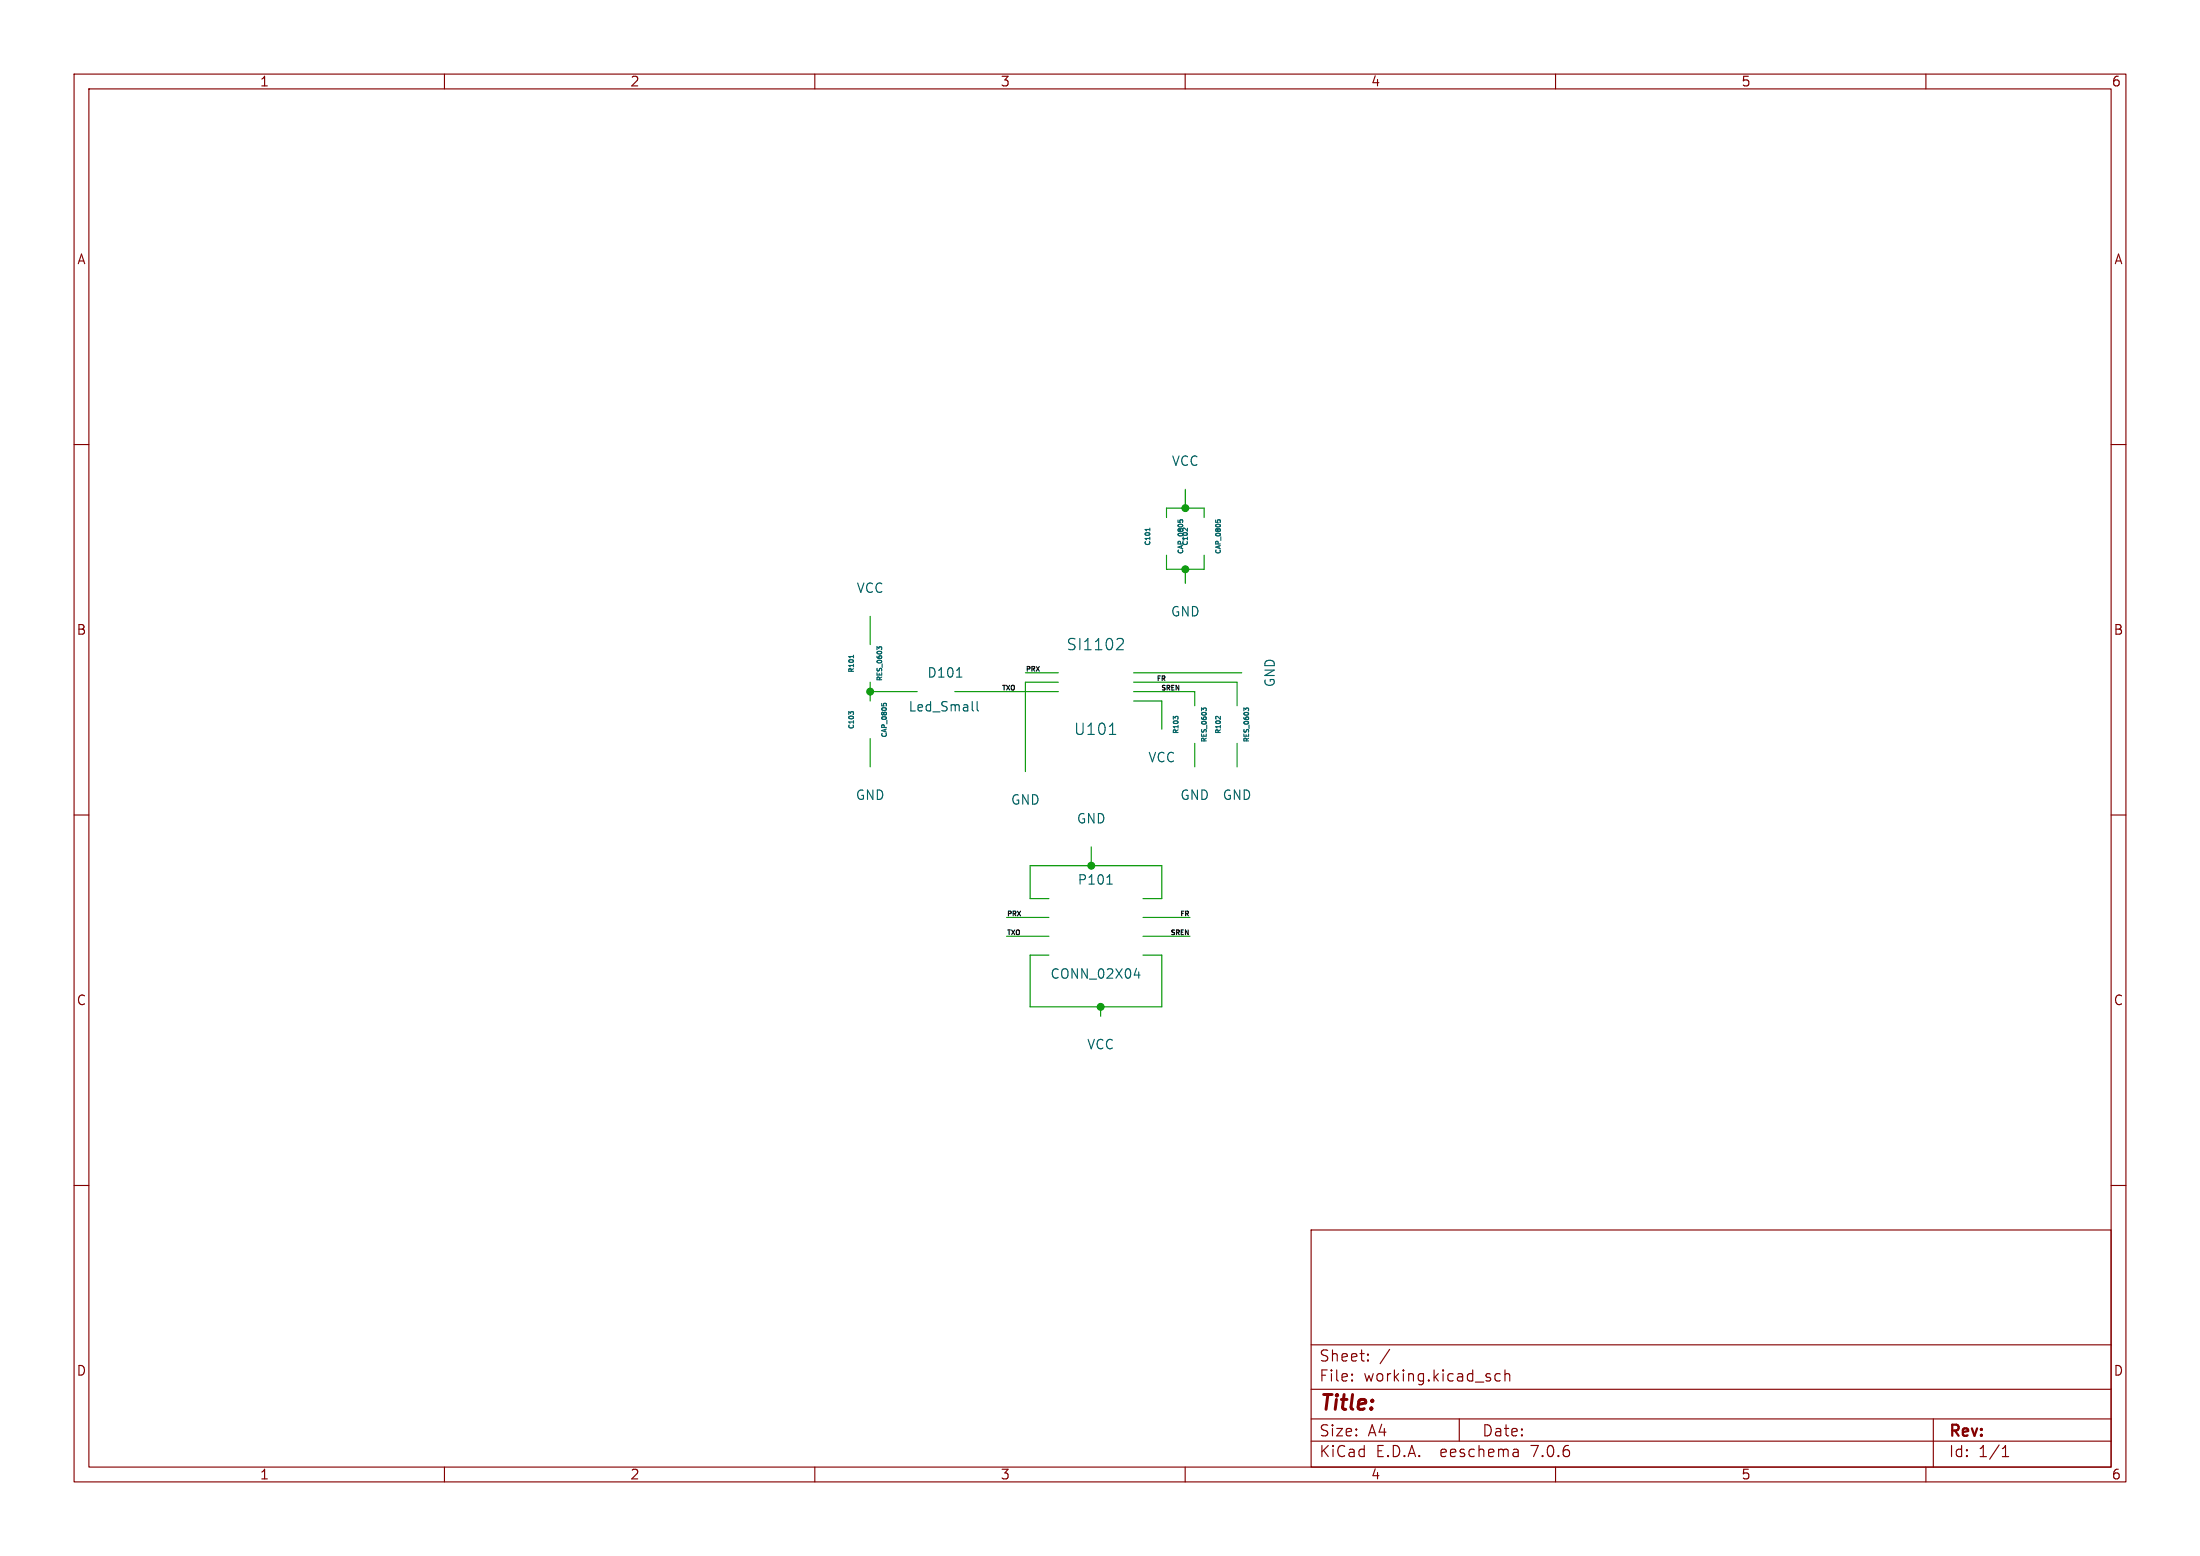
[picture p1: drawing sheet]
(kicad_sch (version 20230121) (generator eeschema)

 (paper "A4")

 (lib_symbols)

 (junction (at 147.32 116.84) (diameter 0) (color 0 0 0 0))
 (junction (at 160.02 76.835) (diameter 0) (color 0 0 0 0))
 (junction (at 160.02 68.58) (diameter 0) (color 0 0 0 0))
 (junction (at 148.59 135.89) (diameter 0) (color 0 0 0 0))
 (junction (at 117.475 93.345) (diameter 0) (color 0 0 0 0))

 (wire (pts (xy 154.305 126.365) (xy 160.655 126.365)) (stroke (width 0) (type default)))
 (wire (pts (xy 156.845 121.285) (xy 154.305 121.285)) (stroke (width 0) (type default)))
 (wire (pts (xy 161.29 100.33) (xy 161.29 103.505)) (stroke (width 0) (type default)))
 (wire (pts (xy 154.305 123.825) (xy 160.655 123.825)) (stroke (width 0) (type default)))
 (wire (pts (xy 167.005 100.33) (xy 167.005 103.505)) (stroke (width 0) (type default)))
 (wire (pts (xy 141.605 126.365) (xy 135.89 126.365)) (stroke (width 0) (type default)))
 (wire (pts (xy 156.845 94.615) (xy 156.845 98.425)) (stroke (width 0) (type default)))
 (wire (pts (xy 160.02 78.74) (xy 160.02 76.835)) (stroke (width 0) (type default)))
 (wire (pts (xy 139.065 128.905) (xy 141.605 128.905)) (stroke (width 0) (type default)))
 (wire (pts (xy 162.56 68.58) (xy 162.56 69.85)) (stroke (width 0) (type default)))
 (wire (pts (xy 153.035 94.615) (xy 156.845 94.615)) (stroke (width 0) (type default)))
 (wire (pts (xy 156.845 128.905) (xy 156.845 135.89)) (stroke (width 0) (type default)))
 (wire (pts (xy 160.02 66.04) (xy 160.02 68.58)) (stroke (width 0) (type default)))
 (wire (pts (xy 142.875 92.075) (xy 138.43 92.075)) (stroke (width 0) (type default)))
 (wire (pts (xy 153.035 90.805) (xy 167.64 90.805)) (stroke (width 0) (type default)))
 (wire (pts (xy 147.32 114.3) (xy 147.32 116.84)) (stroke (width 0) (type default)))
 (wire (pts (xy 153.035 92.075) (xy 167.005 92.075)) (stroke (width 0) (type default)))
 (wire (pts (xy 117.475 92.075) (xy 117.475 93.345)) (stroke (width 0) (type default)))
 (wire (pts (xy 138.43 92.075) (xy 138.43 104.14)) (stroke (width 0) (type default)))
 (wire (pts (xy 157.48 68.58) (xy 160.02 68.58)) (stroke (width 0) (type default)))
 (wire (pts (xy 156.845 128.905) (xy 154.305 128.905)) (stroke (width 0) (type default)))
 (wire (pts (xy 117.475 99.695) (xy 117.475 103.505)) (stroke (width 0) (type default)))
 (wire (pts (xy 162.56 76.835) (xy 162.56 74.93)) (stroke (width 0) (type default)))
 (wire (pts (xy 148.59 135.89) (xy 148.59 137.16)) (stroke (width 0) (type default)))
 (wire (pts (xy 157.48 68.58) (xy 157.48 69.85)) (stroke (width 0) (type default)))
 (wire (pts (xy 160.02 76.835) (xy 162.56 76.835)) (stroke (width 0) (type default)))
 (wire (pts (xy 157.48 76.835) (xy 160.02 76.835)) (stroke (width 0) (type default)))
 (wire (pts (xy 160.02 68.58) (xy 162.56 68.58)) (stroke (width 0) (type default)))
 (wire (pts (xy 147.32 116.84) (xy 156.845 116.84)) (stroke (width 0) (type default)))
 (wire (pts (xy 161.29 93.345) (xy 161.29 95.25)) (stroke (width 0) (type default)))
 (wire (pts (xy 156.845 116.84) (xy 156.845 121.285)) (stroke (width 0) (type default)))
 (wire (pts (xy 139.065 121.285) (xy 141.605 121.285)) (stroke (width 0) (type default)))
 (wire (pts (xy 141.605 123.825) (xy 135.89 123.825)) (stroke (width 0) (type default)))
 (wire (pts (xy 139.065 116.84) (xy 139.065 121.285)) (stroke (width 0) (type default)))
 (wire (pts (xy 123.825 93.345) (xy 117.475 93.345)) (stroke (width 0) (type default)))
 (wire (pts (xy 156.845 135.89) (xy 148.59 135.89)) (stroke (width 0) (type default)))
 (wire (pts (xy 142.875 90.805) (xy 138.43 90.805)) (stroke (width 0) (type default)))
 (wire (pts (xy 167.005 92.075) (xy 167.005 95.25)) (stroke (width 0) (type default)))
 (wire (pts (xy 117.475 83.185) (xy 117.475 86.995)) (stroke (width 0) (type default)))
 (wire (pts (xy 139.065 135.89) (xy 139.065 128.905)) (stroke (width 0) (type default)))
 (wire (pts (xy 153.035 93.345) (xy 161.29 93.345)) (stroke (width 0) (type default)))
 (wire (pts (xy 157.48 74.93) (xy 157.48 76.835)) (stroke (width 0) (type default)))
 (wire (pts (xy 148.59 135.89) (xy 139.065 135.89)) (stroke (width 0) (type default)))
 (wire (pts (xy 117.475 93.345) (xy 117.475 94.615)) (stroke (width 0) (type default)))
 (wire (pts (xy 128.905 93.345) (xy 142.875 93.345)) (stroke (width 0) (type default)))
 (wire (pts (xy 139.065 116.84) (xy 147.32 116.84)) (stroke (width 0) (type default)))

 (label "PRX" (at 138.43 90.805 0) (effects (font (size 0.635 0.635)) (justify left bottom)))
 (label "FR" (at 157.48 92.075 180) (effects (font (size 0.635 0.635)) (justify right bottom)))
 (label "SREN" (at 159.385 93.345 180) (effects (font (size 0.635 0.635)) (justify right bottom)))
 (label "PRX" (at 135.89 123.825 0) (effects (font (size 0.635 0.635)) (justify left bottom)))
 (label "FR" (at 160.655 123.825 180) (effects (font (size 0.635 0.635)) (justify right bottom)))
 (label "TXO" (at 137.16 93.345 180) (effects (font (size 0.635 0.635)) (justify right bottom)))
 (label "SREN" (at 160.655 126.365 180) (effects (font (size 0.635 0.635)) (justify right bottom)))
 (label "TXO" (at 135.89 126.365 0) (effects (font (size 0.635 0.635)) (justify left bottom)))

 (symbol (lib_id "SI1102") (at 147.955 92.075 0) (unit 1) (in_bom yes) (on_board yes) (dnp no)
  (property "Reference" "U101" (at 147.955 98.425 0) (effects (font (size 1.524 1.524))))
  (property "Value" "SI1102" (at 147.955 86.995 0) (effects (font (size 1.524 1.524))))
  (property "Footprint" "ODFN:ODFN-8_3x3" (at 146.685 94.615 0) (effects (font (size 1.524 1.524)) hide))
  (property "Datasheet" "" (at 146.685 94.615 0) (effects (font (size 1.524 1.524)))))

 (symbol (lib_id "CAP_0805") (at 162.56 72.39 270) (unit 1) (in_bom yes) (on_board yes) (dnp no)
  (property "Reference" "C102" (at 160.02 72.39 0) (effects (font (size 0.635 0.635))))
  (property "Value" "CAP_0805" (at 164.465 72.39 0) (effects (font (size 0.635 0.635))))
  (property "Footprint" "General_SMD:SM0805" (at 165.1 72.39 0) (effects (font (size 1.524 1.524)) hide))
  (property "Datasheet" "" (at 162.56 72.39 0) (effects (font (size 1.524 1.524)))))

 (symbol (lib_id "CAP_0805") (at 157.48 72.39 270) (unit 1) (in_bom yes) (on_board yes) (dnp no)
  (property "Reference" "C101" (at 154.94 72.39 0) (effects (font (size 0.635 0.635))))
  (property "Value" "CAP_0805" (at 159.385 72.39 0) (effects (font (size 0.635 0.635))))
  (property "Footprint" "General_SMD:SM0805" (at 160.02 72.39 0) (effects (font (size 1.524 1.524)) hide))
  (property "Datasheet" "" (at 157.48 72.39 0) (effects (font (size 1.524 1.524)))))

 (symbol (lib_id "CAP_0805") (at 117.475 97.155 270) (unit 1) (in_bom yes) (on_board yes) (dnp no)
  (property "Reference" "C103" (at 114.935 97.155 0) (effects (font (size 0.635 0.635))))
  (property "Value" "CAP_0805" (at 119.38 97.155 0) (effects (font (size 0.635 0.635))))
  (property "Footprint" "General_SMD:SM0805" (at 120.015 97.155 0) (effects (font (size 1.524 1.524)) hide))
  (property "Datasheet" "" (at 117.475 97.155 0) (effects (font (size 1.524 1.524)))))

 (symbol (lib_id "RES_0603") (at 117.475 89.535 270) (unit 1) (in_bom yes) (on_board yes) (dnp no)
  (property "Reference" "R101" (at 114.935 89.535 0) (effects (font (size 0.635 0.635))))
  (property "Value" "RES_0603" (at 118.745 89.535 0) (effects (font (size 0.635 0.635))))
  (property "Footprint" "General_SMD:SM0603" (at 117.475 89.535 0) (effects (font (size 1.524 1.524)) hide))
  (property "Datasheet" "" (at 117.475 89.535 0) (effects (font (size 1.524 1.524)))))

 (symbol (lib_id "GND") (at 117.475 103.505 0) (unit 1) (in_bom yes) (on_board yes) (dnp no)
  (property "Reference" "#PWR01" (at 117.475 109.855 0) (effects (font (size 1.27 1.27)) hide))
  (property "Value" "GND" (at 117.475 107.315 0) (effects (font (size 1.27 1.27))))
  (property "Footprint" "" (at 117.475 103.505 0) (effects (font (size 1.524 1.524))))
  (property "Datasheet" "" (at 117.475 103.505 0) (effects (font (size 1.524 1.524)))))

 (symbol (lib_id "GND") (at 160.02 78.74 0) (unit 1) (in_bom yes) (on_board yes) (dnp no)
  (property "Reference" "#PWR02" (at 160.02 85.09 0) (effects (font (size 1.27 1.27)) hide))
  (property "Value" "GND" (at 160.02 82.55 0) (effects (font (size 1.27 1.27))))
  (property "Footprint" "" (at 160.02 78.74 0) (effects (font (size 1.524 1.524))))
  (property "Datasheet" "" (at 160.02 78.74 0) (effects (font (size 1.524 1.524)))))

 (symbol (lib_id "RES_0603") (at 167.005 97.79 270) (unit 1) (in_bom yes) (on_board yes) (dnp no)
  (property "Reference" "R102" (at 164.465 97.79 0) (effects (font (size 0.635 0.635))))
  (property "Value" "RES_0603" (at 168.275 97.79 0) (effects (font (size 0.635 0.635))))
  (property "Footprint" "General_SMD:SM0603" (at 167.005 97.79 0) (effects (font (size 1.524 1.524)) hide))
  (property "Datasheet" "" (at 167.005 97.79 0) (effects (font (size 1.524 1.524)))))

 (symbol (lib_id "GND") (at 167.64 90.805 90) (unit 1) (in_bom yes) (on_board yes) (dnp no)
  (property "Reference" "#PWR03" (at 173.99 90.805 0) (effects (font (size 1.27 1.27)) hide))
  (property "Value" "GND" (at 171.45 90.805 0) (effects (font (size 1.27 1.27))))
  (property "Footprint" "" (at 167.64 90.805 0) (effects (font (size 1.524 1.524))))
  (property "Datasheet" "" (at 167.64 90.805 0) (effects (font (size 1.524 1.524)))))

 (symbol (lib_id "GND") (at 167.005 103.505 0) (unit 1) (in_bom yes) (on_board yes) (dnp no)
  (property "Reference" "#PWR04" (at 167.005 109.855 0) (effects (font (size 1.27 1.27)) hide))
  (property "Value" "GND" (at 167.005 107.315 0) (effects (font (size 1.27 1.27))))
  (property "Footprint" "" (at 167.005 103.505 0) (effects (font (size 1.524 1.524))))
  (property "Datasheet" "" (at 167.005 103.505 0) (effects (font (size 1.524 1.524)))))

 (symbol (lib_id "VCC") (at 117.475 83.185 0) (unit 1) (in_bom yes) (on_board yes) (dnp no)
  (property "Reference" "#PWR05" (at 117.475 86.995 0) (effects (font (size 1.27 1.27)) hide))
  (property "Value" "VCC" (at 117.475 79.375 0) (effects (font (size 1.27 1.27))))
  (property "Footprint" "" (at 117.475 83.185 0) (effects (font (size 1.524 1.524))))
  (property "Datasheet" "" (at 117.475 83.185 0) (effects (font (size 1.524 1.524)))))

 (symbol (lib_id "VCC") (at 160.02 66.04 0) (unit 1) (in_bom yes) (on_board yes) (dnp no)
  (property "Reference" "#PWR06" (at 160.02 69.85 0) (effects (font (size 1.27 1.27)) hide))
  (property "Value" "VCC" (at 160.02 62.23 0) (effects (font (size 1.27 1.27))))
  (property "Footprint" "" (at 160.02 66.04 0) (effects (font (size 1.524 1.524))))
  (property "Datasheet" "" (at 160.02 66.04 0) (effects (font (size 1.524 1.524)))))

 (symbol (lib_id "VCC") (at 156.845 98.425 180) (unit 1) (in_bom yes) (on_board yes) (dnp no)
  (property "Reference" "#PWR07" (at 156.845 94.615 0) (effects (font (size 1.27 1.27)) hide))
  (property "Value" "VCC" (at 156.845 102.235 0) (effects (font (size 1.27 1.27))))
  (property "Footprint" "" (at 156.845 98.425 0) (effects (font (size 1.524 1.524))))
  (property "Datasheet" "" (at 156.845 98.425 0) (effects (font (size 1.524 1.524)))))

 (symbol (lib_id "GND") (at 147.32 114.3 180) (unit 1) (in_bom yes) (on_board yes) (dnp no)
  (property "Reference" "#PWR08" (at 147.32 107.95 0) (effects (font (size 1.27 1.27)) hide))
  (property "Value" "GND" (at 147.32 110.49 0) (effects (font (size 1.27 1.27))))
  (property "Footprint" "" (at 147.32 114.3 0) (effects (font (size 1.524 1.524))))
  (property "Datasheet" "" (at 147.32 114.3 0) (effects (font (size 1.524 1.524)))))

 (symbol (lib_id "CONN_02X04") (at 147.955 125.095 0) (unit 1) (in_bom yes) (on_board yes) (dnp no)
  (property "Reference" "P101" (at 147.955 118.745 0) (effects (font (size 1.27 1.27))))
  (property "Value" "CONN_02X04" (at 147.955 131.445 0) (effects (font (size 1.27 1.27))))
  (property "Footprint" "Connectors_254mm:pin_array_4x2" (at 147.955 155.575 0) (effects (font (size 1.524 1.524)) hide))
  (property "Datasheet" "" (at 147.955 155.575 0) (effects (font (size 1.524 1.524)))))

 (symbol (lib_id "Led_Small") (at 126.365 93.345 0) (unit 1) (in_bom yes) (on_board yes) (dnp no)
  (property "Reference" "D101" (at 125.095 90.805 0) (effects (font (size 1.27 1.27)) (justify left)))
  (property "Value" "Led_Small" (at 122.555 95.377 0) (effects (font (size 1.27 1.27)) (justify left)))
  (property "Footprint" "General_SMD:SM1206" (at 126.365 93.345 90) (effects (font (size 1.524 1.524)) hide))
  (property "Datasheet" "" (at 126.365 93.345 90) (effects (font (size 1.524 1.524)))))

 (symbol (lib_id "VCC") (at 148.59 137.16 180) (unit 1) (in_bom yes) (on_board yes) (dnp no)
  (property "Reference" "#PWR09" (at 148.59 133.35 0) (effects (font (size 1.27 1.27)) hide))
  (property "Value" "VCC" (at 148.59 140.97 0) (effects (font (size 1.27 1.27))))
  (property "Footprint" "" (at 148.59 137.16 0) (effects (font (size 1.524 1.524))))
  (property "Datasheet" "" (at 148.59 137.16 0) (effects (font (size 1.524 1.524)))))

 (symbol (lib_id "GND") (at 138.43 104.14 0) (unit 1) (in_bom yes) (on_board yes) (dnp no)
  (property "Reference" "#PWR010" (at 138.43 110.49 0) (effects (font (size 1.27 1.27)) hide))
  (property "Value" "GND" (at 138.43 107.95 0) (effects (font (size 1.27 1.27))))
  (property "Footprint" "" (at 138.43 104.14 0) (effects (font (size 1.524 1.524))))
  (property "Datasheet" "" (at 138.43 104.14 0) (effects (font (size 1.524 1.524)))))

 (symbol (lib_id "RES_0603") (at 161.29 97.79 270) (unit 1) (in_bom yes) (on_board yes) (dnp no)
  (property "Reference" "R103" (at 158.75 97.79 0) (effects (font (size 0.635 0.635))))
  (property "Value" "RES_0603" (at 162.56 97.79 0) (effects (font (size 0.635 0.635))))
  (property "Footprint" "General_SMD:SM0603" (at 161.29 97.79 0) (effects (font (size 1.524 1.524)) hide))
  (property "Datasheet" "" (at 161.29 97.79 0) (effects (font (size 1.524 1.524)))))

 (symbol (lib_id "GND") (at 161.29 103.505 0) (unit 1) (in_bom yes) (on_board yes) (dnp no)
  (property "Reference" "#PWR011" (at 161.29 109.855 0) (effects (font (size 1.27 1.27)) hide))
  (property "Value" "GND" (at 161.29 107.315 0) (effects (font (size 1.27 1.27))))
  (property "Footprint" "" (at 161.29 103.505 0) (effects (font (size 1.524 1.524))))
  (property "Datasheet" "" (at 161.29 103.505 0) (effects (font (size 1.524 1.524)))))

 (sheet_instances (path "" (page "1"))))
